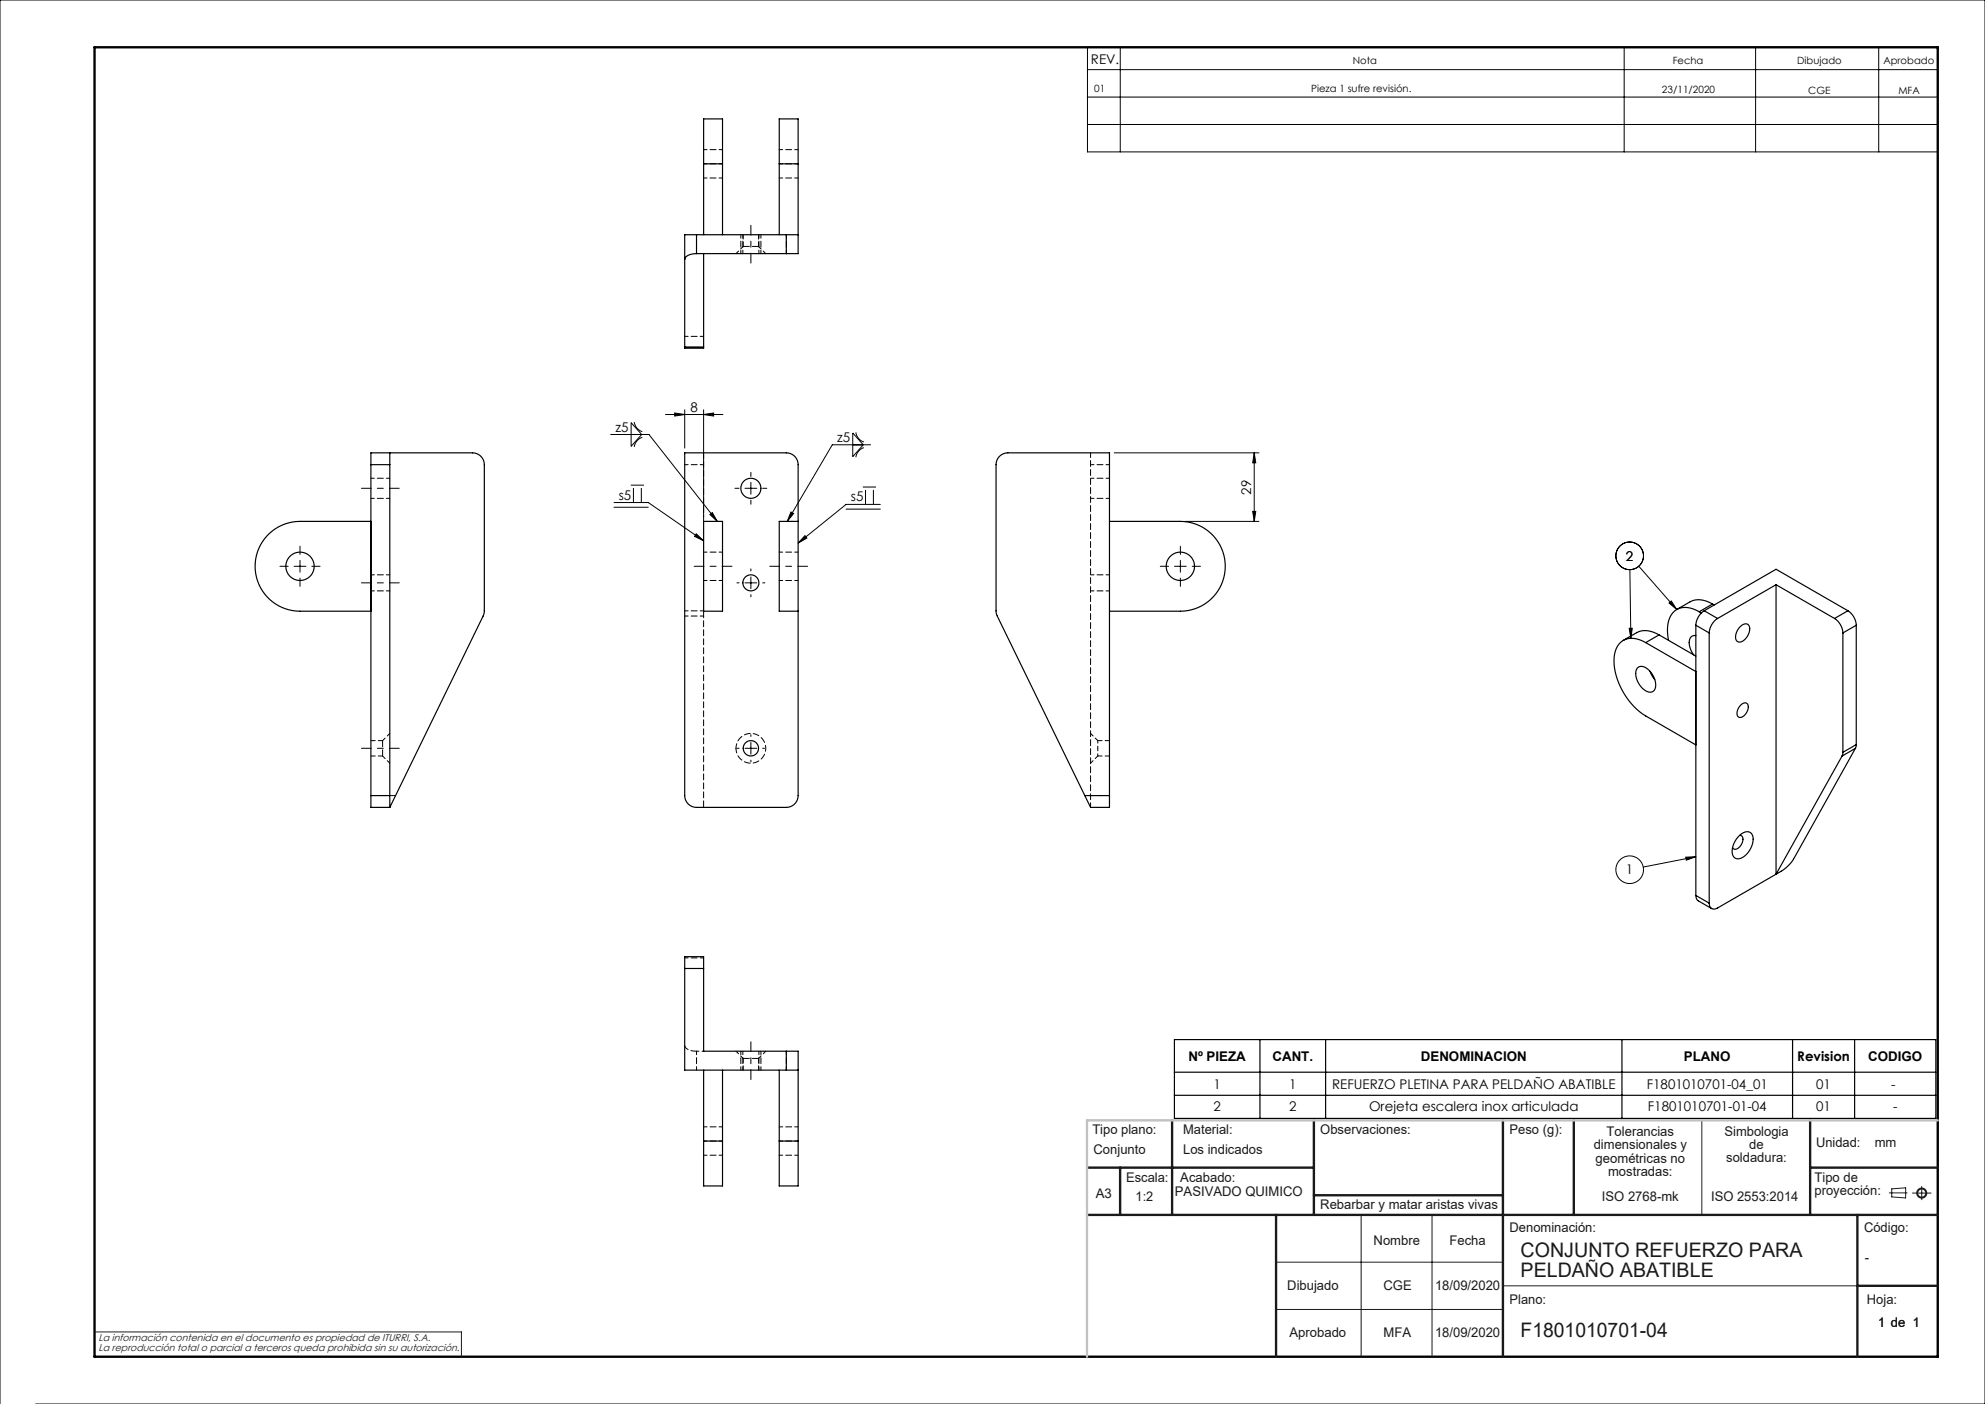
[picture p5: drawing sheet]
<svg xmlns="http://www.w3.org/2000/svg" width="420mm" height="297mm" viewBox="0 0 420 297" stroke-linecap="round" stroke-linejoin="round" font-family="sans-serif">
<g fill="none" stroke="#191924" stroke-width=".21">
<path d="M360.1 237v20M288 257v30M303 257v30M399.7 252.3h3.8M400.3 251.5l2.9-.2v2.1l-2.9-.2zM404.6 252.4h4M406.6 251v2.8M270 267h48M270 277h48M318 272h75M20 281.8h77.6v5.2"/>
<circle cx="406.6" cy="252.4" r="1.07"/>
<circle cx="406.6" cy="252.4" r=".86"/>
</g>
<g fill="none" stroke="#000" stroke-width=".21">
<path d="M230.1 10h179.9v22.1h-179.9zM230.1 14.7h179.9M237 10v22.1M343.7 10v22.1M371.5 10v22.1M397.5 10v22.1M230.1 20.5h179.9M230.1 26.3h179.9M129.2 91.9h8.1l14.5 18.4M133.5 89.4l2.3 2.5-2.3 2.5zM134.2 89.3a2.51 2.51 0 0 0 1.7 2M135.9 92.5a2.51 2.51 0 0 0-1.7 2"/>
<path d="M140.8 87.7h12.1M142.8 87.4l2.1 .3-2.1 .3zM144.9 86.7v8.1M148.9 87.7l2.1-.3v.6zM148.9 86.7v22.6M180.4 91.6l2.3 2.5-2.3 2.5zM181.1 91.5a2.51 2.51 0 0 0 1.7 2M182.8 94.7a2.51 2.51 0 0 0-1.7 2M184.2 94.1h-8.1l-9.5 16.2M235.7 95.8h30.7M265.4 95.8v14.5M265.4 95.8l.3 2.1h-.6z"/>
<path d="M62.2 119.8h2.5M63.5 118.5v2.5M129.9 106.3h7.3l11.7 8.1M129.9 107.3h7.3M133.5 102.6h2.8M134 103.2v3.1M135.7 103.2v3.1M147.3 112.9l1.6 1.5-2-.9zM150.2 108.8l.5-.4 1.1 1.9zM157.6 103.3h2.5M158.9 102v2.5M167.4 108.3l.5 .3-1.3 1.7z"/>
<path d="M170.3 113.3l.4 .5-1.8 1.1zM179 107.7h7.3M182.6 103h2.8M183.1 103.6v3.1M184.8 103.6v3.1M186.3 106.7h-7.3l-10.1 8.2M248.5 119.8h2.5M249.7 118.5v2.5M250.7 110.3h15.7M265.1 108.2h.6l-.3 2.1zM346.7 119.8l8.1 9.1M157.6 123.3h2.5"/>
<path d="M158.9 122v2.5M344.7 132.9h.7l-.3 2.1zM344.9 120.5l.2 14.5M353.1 127.6l.5-.5 1.2 1.8zM157.6 158.3h2.5M158.9 157v2.5M356.7 181.3l2.1-.1-2 .8zM358.8 181.2l-11.1 2.2M7.5 297h412.5v-297h-420v297"/>
<circle cx="344.8" cy="117.6" r="2.92"/>
<circle cx="344.8" cy="184" r="2.92"/>
</g>
<path d="M20 10h390v277h-390z" fill="none" stroke="#000" stroke-width=".5"/>
<g fill="none" stroke="#191924" stroke-width=".5">
<path d="M248 237v20M278 237v20M318 237v50M333 237v20M383 237v20M230 257h180M230 247h48M237 247v10M270 257v30M278 252.8h40M383 247h27M393 257v30"/>
<path d="M393 272h17"/>
</g>
<path d="M410 237h-180v50" fill="none" stroke="#c0c0c0" stroke-width=".5"/>
<g fill="none" stroke="#000" stroke-width=".25">
<path d="M148.9 34.7v-9.5h4v9.5M148.9 34.7v15M148.9 34.7h4M152.9 34.7v15M164.9 34.7v-9.5h4v9.5M164.9 34.7v15M164.9 34.7h4M168.9 34.7v19h-2.5M147.4 53.7a2.25 2.25 0 0 0-2.5 1.2M147.4 49.7h-2.5v23.7M147.4 53.7h19M147.4 49.7v4"/>
<path d="M147.4 49.7h19M148.9 53.7v19.7M166.4 49.7h2.5M166.4 49.7v4M144.9 73.4v.3h4v-.3M144.9 73.4h4M78.5 98.3v-2.5h21.5a2.5 2.5 0 0 1 2.5 2.5l-.1 31.6-19.9 40.9M78.5 98.3h4M78.5 98.3v70M82.5 95.8v2.5M82.5 98.3v70M78.5 110.3h-15a9.5 9.5 0 0 0-9.5 9.5 9.5 9.5 0 0 0 9.5 9.5h15"/>
<path d="M148.9 110.3h4v19h-4zM168.9 110.3v-12a2.5 2.5 0 0 0-2.5-2.5h-21.5v72.5a2.5 2.5 0 0 0 2.5 2.5h19a2.5 2.5 0 0 0 2.5-2.5v-39M168.9 110.3v19M168.9 110.3h-4v19h4M234.7 110.3h15a9.5 9.5 0 0 1 9.5 9.5 9.5 9.5 0 0 1-9.5 9.5h-15M348.2 135.9a4.6 4.6 0 0 0-5.2-.1 6.5 6.5 0 0 0-1.2 6.4 15.1 15.1 0 0 0 6.4 9.3l10.6 6.1M348.2 135.9l10.6 6.2M351 134.3a4.7 4.7 0 0 0-4.7-.5l-2.8 1.7M351 134.3l-2.8 1.6M351 134.3l7.8 4.5M358.8 134.4a1.24 1.24 0 0 0-1.4 1.5l.3 1.4 .7 1.2M358.8 132.3l2.8 1.6"/>
<path d="M358.8 132.3v57.1M359.5 129.4a4.6 4.6 0 0 0-5.2-.2 6.4 6.4 0 0 0-1.3 6.3M359.5 129.4l.5 .3M360.6 129.2a3.9 3.9 0 0 0-1.8 3.1M360.6 129.2l2.8 1.6M360.6 129.2l15.2-8.8 15.2 8.8M361.6 133.9v57.2M362.4 127.8a4.8 4.8 0 0 0-4.8-.5l-2.8 1.6M362.4 127.8l-2.9 1.6M362.4 127.8l.3 .2M363.4 130.8a3.9 3.9 0 0 0-1.8 3.1M368.3 132.4a1.04 1.04 0 0 1 1.4-.4 1.04 1.04 0 0 1 .5 1.4 2.6 2.6 0 0 1-2.4 2.4 1.63 1.63 0 0 1-.2-2.4z"/>
<path d="M375.8 123.7l-12.4 7.1M375.8 123.7l12.4 7.1M375.8 123.7v61.2M388.2 130.8a3.9 3.9 0 0 1 1.7 3.1M389.9 133.9v25.2M391 129.2a3.9 3.9 0 0 1 1.8 3.1M391 129.2l-2.8 1.6M392.8 132.3l-2.9 1.6M392.8 132.3v25.2M346.6 141.2a2.1 2.1 0 0 1 2.7 1 3.7 3.7 0 0 1 .7 3.8 1.66 1.66 0 0 1-2.5-.4 3.8 3.8 0 0 1-1.1-4.2zM349.1 142l1 1.7M368.4 149.1a.85 .85 0 0 1 1.1-.4 .85 .85 0 0 1 .4 1.2 2.01 2.01 0 0 1-2 1.8 1.79 1.79 0 0 1 .5-2.6z"/>
<path d="M389.8 159.9l-14 25M389.9 159.1l-.1 .8M392.6 158.3l-13.1 23.5a8.9 8.9 0 0 1-3.7 3.1M392.6 158.3l-2.8 1.6M392.8 157.5l-.2 .8M392.8 157.5l-2.9 1.6M78.5 168.3v2.5h4M78.5 168.3h4M82.5 168.3v2.5M229.5 168.3l-18.7-38.4-.1-31.6a2.5 2.5 0 0 1 2.5-2.5h21.5v72.5M229.5 168.3l1.2 2.5h4v-2.5M229.5 168.3h5.2"/>
<path d="M368.1 176.7a1.67 1.67 0 0 1 2.6-.3 4.2 4.2 0 0 1-3 5.3 1.59 1.59 0 0 1-1.1-2.3l.5-1.4zM368.1 176.7a.89 .89 0 0 1 .7 .6 .89 .89 0 0 1-.1 .9 1.72 1.72 0 0 1-1.8 1.4l-.3-.3M358.8 189.4a1.25 1.25 0 0 0 .5 1.2l2.9 1.6M358.8 189.4l2.8 1.7M375.8 184.9l-12.4 7.2a1.08 1.08 0 0 1-1.2 .1 1.08 1.08 0 0 1-.6-1.1M144.9 204.9v-2.5h4v2.5M144.9 204.9v21.5h21.5M144.9 204.9h4M148.9 204.9v17.5h17.5M248.5 219.9h161.1v16.7h-161.1zM266.6 219.9v16.7M280.5 219.9v16.7"/>
<path d="M343.2 219.9v16.7M379.3 219.9v16.7M392.4 219.9v16.7M148.9 226.4v15M152.9 226.4v15M164.9 226.4v15M166.4 226.4h2.5M166.4 222.4h2.5v19M166.4 222.4v4M248.5 226.8h161.1M248.5 231.7h161.1M148.9 241.4v9.5h4v-9.5"/>
<path d="M148.9 241.4h4M164.9 241.4v9.5h4v-9.5M164.9 241.4h4"/>
<circle cx="63.5" cy="119.8" r="3"/>
<circle cx="158.9" cy="103.3" r="2.13"/>
<circle cx="249.7" cy="119.8" r="3"/>
<circle cx="158.9" cy="123.3" r="1.7"/>
<circle cx="158.9" cy="158.3" r="1.63"/>
</g>
<path d="M158.9 55.7v-8M84.5 103.3h-8M146.9 119.8h8M162.9 119.8h8M76.5 123.3h8M76.5 158.3h8M158.9 228.4v-8" fill="none" stroke="#000" stroke-width=".21" stroke-dasharray="15.2 1.3 1.3 1.3" stroke-dashoffset="13.1"/>
<g fill="none" stroke="#000" stroke-width=".21" stroke-dasharray="15.2 1.3 1.3 1.3">
<path d="M61 119.8h-1.8M63.5 117.3v-1.8M66 119.8h1.7M156.4 103.3h-.9M158.9 100.8v-.9M158.9 105.8v.9M161.4 103.3h.9M247.2 119.8h-1.7M249.7 117.3v-1.8M252.2 119.8h1.8M63.5 122.3v1.7M156.4 123.3h-.5"/>
<path d="M158.9 120.8v-.5M158.9 125.8v.4M161.4 123.3h.4M249.7 122.3v1.7M156.4 158.3h-.4M158.9 155.8v-.4M161.4 158.3h.4M158.9 160.8v.4"/>
</g>
<g fill="#000">
<path d="M142.8 87.4l2.1 .3-2.1 .3zM148.9 87.7l2.1-.3v.6z"/>
<path d="M265.4 95.8l.3 2.1h-.6zM265.1 108.2h.6l-.3 2.1z"/>
<path d="M167.4 108.3l.5 .3-1.3 1.7zM150.2 108.8l.5-.4 1.1 1.9zM170.3 113.3l.4 .5-1.8 1.1zM147.3 112.9l1.6 1.5-2-.9zM344.7 132.9h.7l-.3 2.1zM353.1 127.6l.5-.5 1.2 1.8zM356.7 181.3l2.1-.1-2 .8z"/>
</g>
<path d="M157.3 49.7v2.4M160.5 52.1v-2.4M78.5 159.9h2.5M81 156.7h-2.5M155.7 158.3a3.1 3.1 0 0 1 4.6-2.8 3.1 3.1 0 0 1 .4 5.4 3.1 3.1 0 0 1-4.9-2.2l-.1-.4M232.3 159.9h2.4M234.7 156.7h-2.4M230.7 170.8v-75M157.3 223.9v2.5M160.5 226.4v-2.5" fill="none" stroke="#000" stroke-width=".21" stroke-dasharray="1.3 .6" stroke-dashoffset=".3"/>
<path d="M83.7 168.3h-5.2M148.9 170.8v-41.5" fill="none" stroke="#000" stroke-width=".21" stroke-dasharray="1.3 .6" stroke-dashoffset="-.1"/>
<path d="M148.9 110.3v-14.5M147.4 222.4a2.25 2.25 0 0 1-2.5-1.2" fill="none" stroke="#000" stroke-width=".21" stroke-dasharray="1.3 .6" stroke-dashoffset=".1"/>
<g fill="none" stroke="#000" stroke-width=".21" stroke-dasharray="1.3 .6" stroke-dashoffset=".5">
<path d="M148.9 37.7h4M152.9 34.7h-4M152.9 31.7h-4M164.9 37.7h4M168.9 34.7h-4M168.9 31.7h-4M156.8 49.7v4M157.2 49.7v4M157.3 52.1l-1.6 1.6M160.6 53.7v-4M161 53.7v-4M162 53.7l-1.5-1.6"/>
<path d="M166.4 49.7v4M148.9 71.2h-4M144.9 98.3h4M230.7 98.3h4M78.5 105.4h4M82.5 101.2h-4M152.9 116.8h-4M168.9 116.8h-4M230.7 105.4h4M234.7 101.2h-4M78.5 125h4M82.5 121.6h-4"/>
<path d="M144.9 130.3h4M148.9 129.2h-4M148.9 122.8h4M164.9 122.8h4M230.7 125h4M234.7 121.6h-4M81 159.9l1.5 1.5M82.5 155.1l-1.5 1.6M232.3 156.7l-1.6-1.6M230.7 161.4l1.6-1.5M234.7 168.3h-4M144.9 202.6h4"/>
<path d="M147.4 226.4v-4M152.9 238.4h-4M155.7 222.4l1.6 1.5M156.8 222.4v4M157.2 222.4v4M160.5 223.9l1.5-1.5M160.6 226.4v-4M161 226.4v-4M166.4 222.4v4M168.9 238.4h-4M148.9 244.4h4M152.9 241.4h-4"/>
<path d="M164.9 244.4h4M168.9 241.4h-4"/>
</g>
<path d="M232.3 158.3v-1.6M232.3 159.9v-1.6M147.4 222.4h1.5" fill="none" stroke="#000" stroke-width=".21" stroke-dasharray="1.3 .6" stroke-dashoffset=".8"/>
<path d="M160.5 52.1h-3.2M81 156.7v3.2M157.3 223.9h3.2" fill="none" stroke="#000" stroke-width=".21" stroke-dasharray="1.3 .6"/>
<g font-size="4.2" fill="#191924">
<text x="321.7" y="265.9">CONJUNTO REFUERZO PARA</text>
<text x="321.7" y="270.1">PELDAÑO ABATIBLE</text>
<text x="321.7" y="282.8">F1801010701-04</text>
</g>
<g font-size="2.8">
<text x="230.8" y="13.6">REV.</text>
<text x="146.1" y="87.1">8</text>
<text x="130.2" y="91.3">z5</text>
<text x="177.1" y="93.5">z5</text>
<text x="130.9" y="105.7">s5</text>
<text x="180" y="106.1">s5</text>
<text x="264.8" y="104.6" transform="rotate(-90 264.8 104.6)">29</text>
<text x="344" y="118.6">2</text>
<text x="344" y="185">1</text>
<text x="251.5" y="224.4">Nº PIEZA</text>
<text x="269.2" y="224.4">CANT.</text>
<text x="300.6" y="224.4">DENOMINACION</text>
<text x="356.3" y="224.4">PLANO</text>
<text x="380.3" y="224.4">Revision</text>
<text x="395.3" y="224.4">CODIGO</text>
<text x="256.8" y="230.3">1</text>
<text x="272.8" y="230.3">1</text>
<text x="281.9" y="230.3">REFUERZO PLETINA PARA PELDAÑO ABATIBLE</text>
<text x="348.4" y="230.3">F1801010701-04_01</text>
<text x="384.3" y="230.3">01</text>
<text x="400.1" y="230.3">-</text>
<text x="256.8" y="234.9">2</text>
<text x="272.8" y="234.9">2</text>
<text x="289.7" y="234.9">Orejeta escalera inox articulada</text>
<text x="348.7" y="234.9">F1801010701-01-04</text>
<text x="384.3" y="234.9">01</text>
<text x="400.5" y="234.9">-</text>
</g>
<g font-size="2.8" fill="#191924">
<text x="231.1" y="239.9">Tipo plano:</text>
<text x="250.3" y="239.9">Material:</text>
<text x="279.3" y="239.9">Observaciones:</text>
<text x="319.4" y="239.9">Peso (g):</text>
<text x="231.4" y="244.1">Conjunto</text>
<text x="250.3" y="244.1">Los indicados</text>
<text x="337.2" y="243.1">dimensionales y</text>
<text x="337.6" y="246">geométricas no</text>
<text x="339.9" y="240.3">Tolerancias</text>
<text x="364.9" y="240.2">Simbologia</text>
<text x="365.3" y="245.9">soldadura:</text>
<text x="370.1" y="243">de</text>
<text x="384.2" y="242.7">Unidad:</text>
<text x="396.7" y="242.7">mm</text>
<text x="238.3" y="250">Escala:</text>
<text x="249.7" y="250">Acabado:</text>
<text x="340.2" y="248.8">mostradas:</text>
<text x="383.9" y="250">Tipo de</text>
<text x="231.9" y="253.4">A3</text>
<text x="240.3" y="254">1:2</text>
<text x="248.6" y="253">PASIVADO QUIMICO</text>
<text x="279.3" y="255.7">Rebarbar y matar aristas vivas</text>
<text x="338.9" y="254">ISO 2768-mk</text>
<text x="362" y="254">ISO 2553:2014</text>
<text x="383.9" y="252.8">proyección:</text>
<text x="290.6" y="263.3">Nombre</text>
<text x="306.7" y="263.3">Fecha</text>
<text x="319.4" y="260.6">Denominación:</text>
<text x="394.4" y="260.6">Código:</text>
<text x="394.6" y="266.9">-</text>
<text x="272.4" y="273">Dibujado</text>
<text x="292.7" y="273">CGE</text>
<text x="303.6" y="273">18/09/2020</text>
<text x="319.4" y="275.8">Plano:</text>
<text x="395" y="275.8">Hoja:</text>
<text x="397.4" y="280.6">1 de 1</text>
<text x="272.8" y="282.8">Aprobado</text>
<text x="292.7" y="282.8">MFA</text>
<text x="303.6" y="282.8">18/09/2020</text>
</g>
<g font-size="2.1">
<text x="286.2" y="13.6">Nota</text>
<text x="353.9" y="13.6">Fecha</text>
<text x="380.3" y="13.6">Dibujado</text>
<text x="398.5" y="13.6">Aprobado</text>
<text x="231.5" y="19.4">01</text>
<text x="277.4" y="19.5">Pieza 1 sufre revisión.</text>
<text x="351.7" y="19.6">23/11/2020</text>
<text x="382.6" y="19.9">CGE</text>
<text x="401.7" y="19.9">MFA</text>
</g>
<g font-size="2.1" fill="#191924">
<text x="20.8" y="283.7">La información contenida en el documento es propiedad de ITURRI, S.A.</text>
<text x="20.8" y="285.7">La reproducción total o parcial a terceros queda prohibida sin su autorización.</text>
</g>
</svg>
